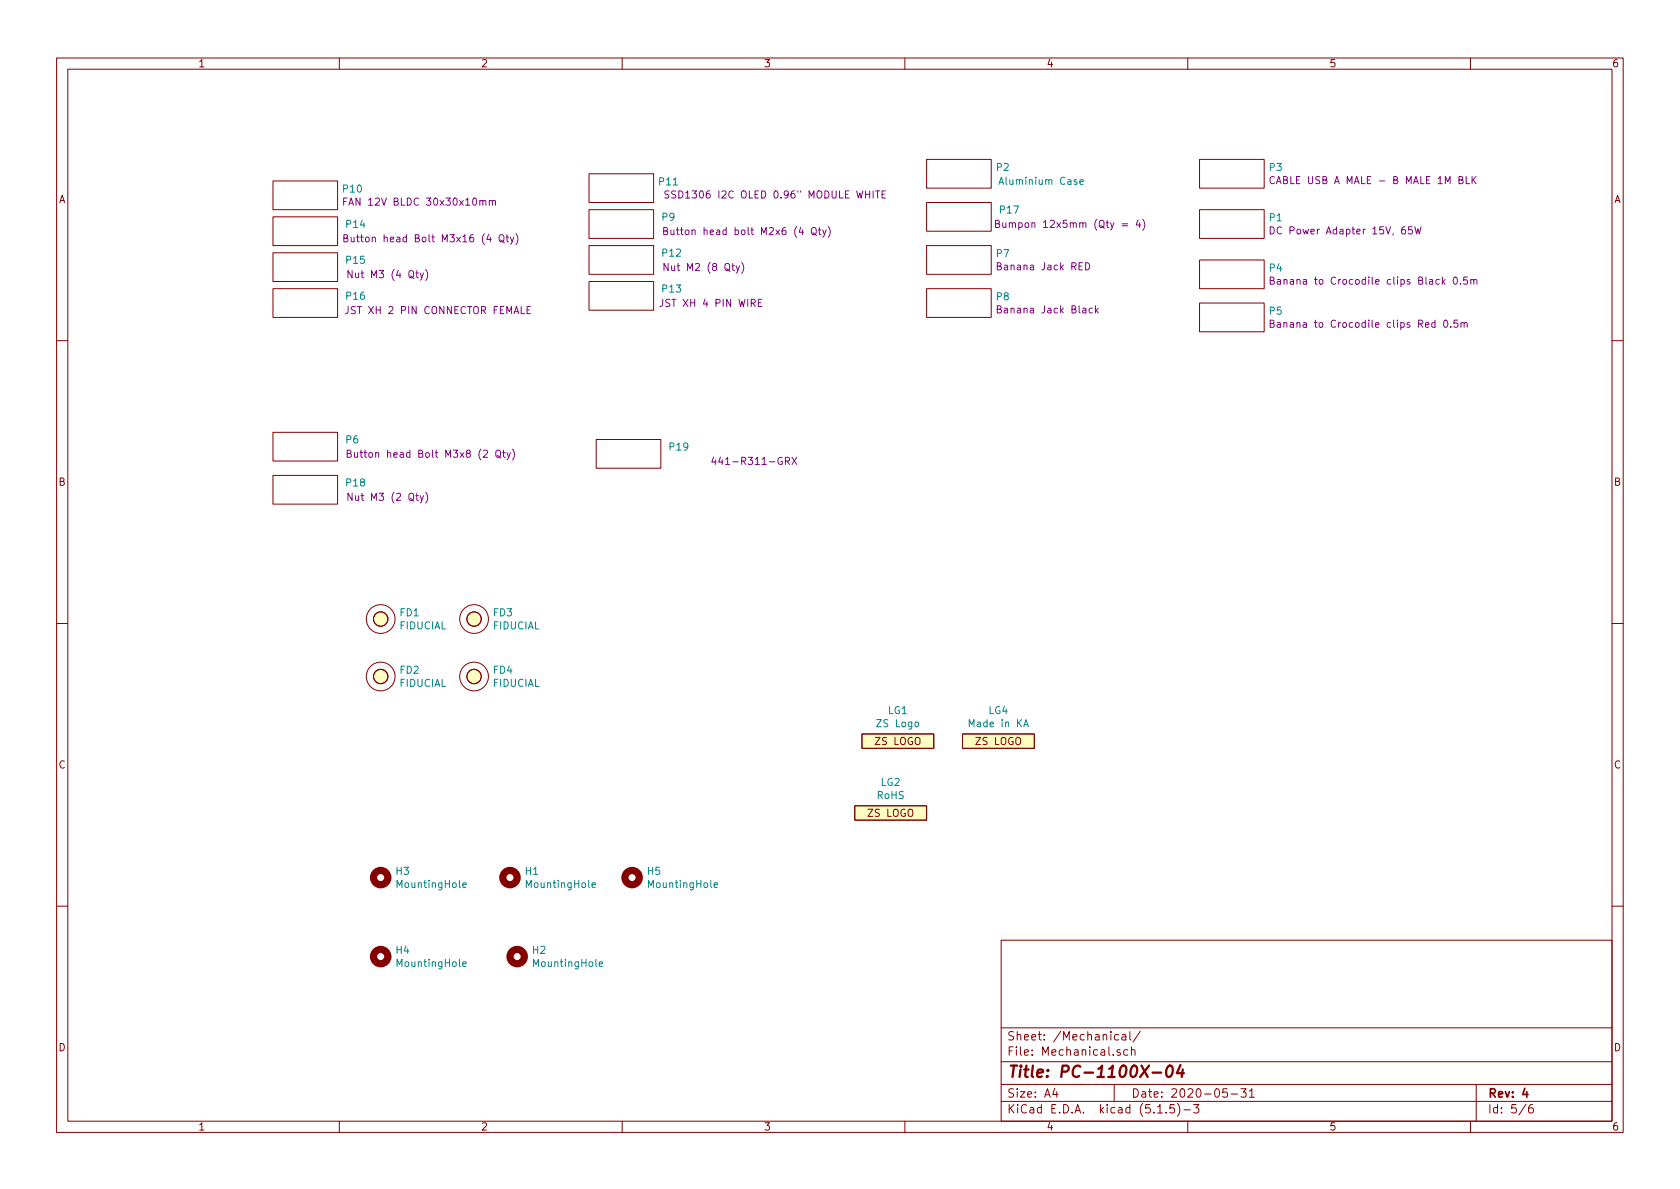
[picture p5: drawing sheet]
<svg xmlns="http://www.w3.org/2000/svg" width="297mm" height="210mm" viewBox="0 0 297 210" stroke-linecap="round" stroke-linejoin="round" font-family="sans-serif">
<g fill="none" stroke="#840000" stroke-width=".18">
<path d="M10 10.3h277v189.9h-277zM12 12.2h273v186.1h-273zM60 10.3v1.9M110 10.3v1.9M160 10.3v1.9M210 10.3v1.9M260 10.3v1.9M48.3 32h11.4v5.1h-11.4zM48.3 38.3h11.4v5.1h-11.4zM104.1 30.7h11.5v5.1h-11.5zM104.1 37.1h11.5v5.1h-11.5zM163.8 28.2h11.5v5.1h-11.5z"/>
<path d="M163.8 35.8h11.5v5.1h-11.5zM212.1 28.2h11.4v5.1h-11.4zM212.1 37.1h11.4v5.1h-11.4zM48.3 51h11.4v5.1h-11.4zM48.3 44.7h11.4v5.1h-11.4zM104.1 49.8h11.5v5.1h-11.5zM104.1 43.4h11.5v5.1h-11.5zM163.8 43.4h11.5v5.1h-11.5zM163.8 51h11.5v5.1h-11.5zM212.1 46h11.4v5h-11.4zM212.1 53.6h11.4v5.1h-11.4zM10 60.2h2"/>
<path d="M48.3 76.4h11.4v5.1h-11.4zM105.4 77.7h11.4v5.1h-11.4zM285 60.2h2M48.3 84.1h11.4v5h-11.4zM10 110.3h2M285 110.3h2M152.4 129.8h12.7v2.5h-12.7zM170.2 129.8h12.7v2.5h-12.7zM151.1 142.5h12.7v2.5h-12.7zM10 160.2h2M177 166.3h108v32h-108zM285 160.2h2"/>
<path d="M60 198.3v1.9M110 198.3v1.9M160 198.3v1.9M177 194.8h108M177 191.8h108M177 187.8h108M177 181.8h108M186.5 192.5l-.4 1h1M186.8 193v1M197 191.8v3M197.8 183l-.5-.1-.2 .3 .1 .6h.6M198 185.7l-.3-.1-.2 .2 .1 .2 .4 .2v.3h-.5"/>
<path d="M198.4 183h.6l.1 .9M199.1 183.3l-.5 .1-.3 .2 .3 .3 .5-.1M199.4 185.7l-.4-.1-.3 .3 .1 .6 .2 .1 .4-.1M199.8 182.4v1.3l.2 .2M200.1 185.7l.2-.1 .3 .1 .1 .9M200.1 185.1v1.5M201.6 182.3l-1.3 2M204.7 196.8h.8M206.2 196.7v.1M207.6 195.3h-.7l-.1 .7 .2-.1 .5 .1 .2 .2-.1 .5-.2 .1-.6-.1M208.2 195.1a1.71 1.71 0 0 1 0 2.3M209.3 196.3h1.2"/>
<path d="M210 198.3v1.9M211 195.3h1l-.5 .6 .4 .1v.7l-.2 .1-.7-.1M217 192.5h-.7l-.1 .7 .2-.1 .5 .1 .1 .2v.5l-.2 .1-.6-.1M217.7 193.5h1.1M219.4 192.5h.9l-.5 .6 .5 .1v.7l-.3 .1-.6-.1M220.9 193l.4-.5v1.5M220.9 194h.9M260 198.3v1.9M261 191.8v6.5M269.8 195.2l-1.2 2M271 195.3a.62 .62 0 0 0-.7 .7v.7l.3 .1 .4-.1 .1-.5-.1-.2-.4-.1-.3 .3"/>
<circle cx="67.3" cy="109.5" r="2.54"/>
<circle cx="67.3" cy="119.6" r="2.54"/>
<circle cx="67.3" cy="119.6" r="1.27"/>
<circle cx="67.3" cy="109.5" r="1.27"/>
<circle cx="83.8" cy="109.5" r="2.54"/>
<circle cx="83.8" cy="119.6" r="2.54"/>
<circle cx="83.8" cy="119.6" r="1.27"/>
<circle cx="83.8" cy="109.5" r="1.27"/>
</g>
<path d="M269.6 192.5l-.4 1h1M270 193v1" fill="none" stroke="#840000" stroke-width=".3"/>
<path d="M203.8 189.7h1.5M206.5 188.6a.44 .44 0 0 1 .5-.2 .44 .44 0 0 1 .3 .4 1.15 1.15 0 0 1-.7 1.6l-.2-.1a1.5 1.5 0 0 1 .1-1.7zM208.7 188.3l-.6 1.5h1.2M209.1 189.1l-.2 1.3" fill="none" stroke="#840000" stroke-width=".41"/>
<g fill="none" stroke="#840084" stroke-width=".18">
<path d="M60.8 35.6h.4M61.4 35h-.6v1.3M86.5 35.6l.2-.1h.3l.1 .8M86.5 35.5v.8M87.1 35.6l.1-.1h.4v.8M118.3 33.8h-.5l-.2 .1 .1 .4 .5 .2 .1 .3-.3 .2h-.4M154.8 33.8h.7M155.2 33.8v1.2M156 34.4h.4M156.5 33.8h-.5v1.2h.5M176 39.6l.6-.1 .1-.2-.1-.2-.6-.1v1.2h.5l.2-.1 .1-.3-.3-.2M177.3 39.4l.1 .8h.3l.2-.1"/>
<path d="M201.2 38.9l-.3 .9h.8M201.5 39.4v.8M202 38.8a1.4 1.4 0 0 1 0 1.9M225.3 31.3a.51 .51 0 0 0-.6 0 .51 .51 0 0 0-.2 .6 .46 .46 0 0 0 .3 .5 .46 .46 0 0 0 .5 0M225.7 32.5l.4-1.3 .4 1.3M258 31.8h.5l.1-.2v-.3l-.6-.1v1.3h.4l.2-.1 .1-.4-.3-.2M259.2 31.2v1.3h.6M260.3 31.2v1.3M260.5 31.8l.5 .7M261 31.2l-.7 .7M60.8 42.1h.5l.2-.2-.1-.3-.6-.1v1.3h.5l.2-.2v-.3l-.3-.2M61.5 54.2v.9a.39 .39 0 0 1-.4 .4"/>
<path d="M62.1 41.9v.8l.3 .1 .2-.2M62.3 47.8v1.3l-.8-1.3v1.3M74.9 48.3l-.4 1.1-.2 .1M75.3 47.7a1.47 1.47 0 0 1 0 1.9M88.3 41.7l.2-.2a.45 .45 0 0 1 .6 .4v.4l-.2 .4h-.5a.92 .92 0 0 1-.1-1zM88.5 42.5l.7 .4M89.5 41.9h.4M89.6 41.5v1.1l.3 .2M90.2 41.9l.4 .9M90.9 41.9l-.5 1.2-.2 .1M91.2 41.3a1.47 1.47 0 0 1 0 2M93.2 54.8h.4"/>
<path d="M93.8 54.2h-.6v1.3h.6M117.2 52.9v.9l-.2 .3-.3 .1M117.3 40.8h.6l.1-.2v-.2l-.7-.2v1.3h.5l.2-.1 .1-.3-.3-.3M118.1 46.6v1.2l-.7-1.2v1.2M118.6 40.7l.1 .7 .3 .1 .2-.1M130.8 47l-.4 1.2-.3 .1M131.1 46.4a1.47 1.47 0 0 1 0 1.9M134.1 53.5h.4M134.7 52.9h-.6v1.3h.6M143.5 40.4l.3-.2a.45 .45 0 0 1 .5 .5v.4l-.2 .3h-.5a1 1 0 0 1-.1-1zM143.7 41.2l.7 .4M144.7 40.7h.5"/>
<path d="M144.9 40.2v1.1l.3 .2M145.5 40.7l.3 .8M146.1 40.7l-.5 1.1-.1 .1M146.4 40.1a1.47 1.47 0 0 1 0 1.9M176.3 47.1l.6-.1v-.4l-.6-.1v1.2h.5l.3-.2v-.2l-.3-.2M176.3 54.7l.6-.1 .1-.2-.1-.2-.6-.1v1.2h.5l.2-.1 .1-.3-.3-.2M191.9 46.5a.64 .64 0 0 1 .8 .6 .64 .64 0 0 1-.8 .6zM193.1 54.6l-.3-.1-.2 .2 .1 .6h.4M193.7 54.1v1.2M193.8 54.9l.4 .4M194.2 54.5l-.5 .5M224.6 49.6l.5-.1 .2-.2-.1-.2-.6-.1v1.3h.5l.2-.2v-.3l-.3-.2"/>
<path d="M224.6 57.2h.5l.1-.2v-.3l-.6-.1v1.3h.5l.1-.1 .1-.4-.3-.2M224.6 40.1a.64 .64 0 0 1 .7 .6 .64 .64 0 0 1-.7 .7zM225.9 49.5h.5v.8M225.9 57.1h.4l.1 .8M226.4 57.3l-.4 .1-.2 .2 .1 .2h.5M226.4 49.7l-.4 .1-.2 .2 .1 .2h.5M249.7 40.1h-.6l-.1 .6 .2-.1 .4 .1 .1 .5-.2 .2-.5-.2M250.2 40.1l.3 1.3 .2-.9 .3 .9 .3-1.3M255.4 56.7l.1-.1a.67 .67 0 0 1 .5 .6 .67 .67 0 0 1-.5 .7l-.2-.2-.1-.3zM256.5 57.8v.1M257.1 49.1l.2-.1a.67 .67 0 0 1 .4 .6 .67 .67 0 0 1-.4 .7 .83 .83 0 0 1-.2-1.2zM257.7 56.6h-.6l-.1 .6 .3-.1 .4 .1v.6l-.2 .1-.5-.1"/>
<path d="M258.2 50.1v.2M258.3 57.2l.2-.2 .3 .1 .1 .8M258.3 57v.9M258.9 57.2l.2-.2 .3 .1v.8M259.4 49h-.6v.6l.2-.1h.4v.6l-.1 .2-.5-.2M260 49.5l.2-.1 .3 .1 .1 .8M260 49.4v.9M260.6 49.6l.2-.2 .3 .1v.8M87.7 79.8a.45 .45 0 0 1 .7 0 .88 .88 0 0 1-.2 1.1l-.4-.1a1.07 1.07 0 0 1-.1-1zM89 79.6v1.1l.3 .2M90.6 79.4a1.4 1.4 0 0 1 0 2M61.4 80.2h.6l.1-.2-.1-.3-.6-.1v1.3h.5l.2-.2v-.3l-.3-.2"/>
<path d="M62.3 87.2v1.3l-.8-1.3v1.3M62.7 80v.8l.3 .1 .2-.2M74.9 87.6l-.4 1.2-.2 .1M75.3 87a1.47 1.47 0 0 1 0 2M87.9 80.6l.6 .4M88.8 80h.5M89.6 80l.3 .9M90.2 80l-.4 1.2-.2 .1M126.2 80.8l-.3 .9h.7M126.5 81.3v.8M140 80.9l.9 1.2M140.9 80.9l-.9 1.2"/>
</g>
<g fill="none" stroke="#840000" stroke-width="1.3">
<circle cx="67.3" cy="155.2" r="1.27"/>
<circle cx="90.2" cy="155.2" r="1.27"/>
<circle cx="111.8" cy="155.2" r="1.27"/>
<circle cx="67.3" cy="169.2" r="1.27"/>
<circle cx="91.4" cy="169.2" r="1.27"/>
</g>
<path d="M176.6 32.6l.4-1.3 .4 1.3M190.9 32.2l.6-.1v-.3h-.4l-.2 .1 .1 .7h.5M181 128.5l.4-1.3 .4 1.3M181.1 128.2h.6M81.8 156.5l.6-.1v-.2l-.4-.1-.2 .2 .1 .6h.5M104.7 156.5l.6-.1-.1-.2-.3-.1-.2 .2v.6h.5M126.3 156.5l.6-.1-.1-.2-.3-.1-.2 .2v.6h.5M81.8 170.5l.6-.1v-.3h-.4l-.2 .2 .1 .6h.5M105.9 170.5l.7-.1-.1-.3h-.4l-.2 .2 .1 .6h.5" fill="none" stroke="#008484" stroke-width=".18"/>
<g fill="#ffffc2" stroke="#ffffc2" stroke-width=".18">
<path d="M170.2 129.8h12.7v2.5h-12.7z"/>
<path d="M151.1 142.5h12.7v2.5h-12.7z"/>
<path d="M152.4 129.8h12.7v2.5h-12.7z"/>
<circle cx="83.8" cy="119.6" r="1.27"/>
<circle cx="67.3" cy="109.5" r="1.27"/>
<circle cx="67.3" cy="119.6" r="1.27"/>
<circle cx="83.8" cy="109.5" r="1.27"/>
</g>
<text font-size="2.8" fill="#840000" x="178" y="190.5">Title: PC-1100X-04</text>
<g font-size="2.1" fill="#840000">
<text x="178" y="184">Sheet: /Mechanical/</text>
<text x="178" y="186.7">File: Mechanical.sch</text>
<text x="178" y="196.9">KiCad E.D.A. kicad (5.1.5)-3</text>
<text x="178" y="194.1">Size: A4</text>
<text x="200" y="194.1">Date: 2020-05-31</text>
<text x="263" y="194.1">Rev: 4</text>
<text x="263" y="196.9">Id: 5/6</text>
</g>
<g font-size="1.8" fill="#840000">
<text x="35" y="11.9">1</text>
<text x="85" y="11.9">2</text>
<text x="135" y="11.9">3</text>
<text x="185" y="11.9">4</text>
<text x="235" y="11.9">5</text>
<text x="285" y="11.9">6</text>
<text x="10.4" y="35.9">A</text>
<text x="285.4" y="35.9">A</text>
<text x="10.4" y="85.9">B</text>
<text x="285.4" y="85.9">B</text>
<text x="154.8" y="131.7">ZS LOGO</text>
<text x="172.6" y="131.7">ZS LOGO</text>
<text x="10.4" y="135.9">C</text>
<text x="285.4" y="135.9">C</text>
<text x="153.5" y="144.4">ZS LOGO</text>
<text x="10.4" y="185.9">D</text>
<text x="285.4" y="185.9">D</text>
<text x="35" y="199.9">1</text>
<text x="85" y="199.9">2</text>
<text x="135" y="199.9">3</text>
<text x="185" y="199.9">4</text>
<text x="235" y="199.9">5</text>
<text x="285" y="199.9">6</text>
</g>
<g font-size="1.8" fill="#008484">
<text x="60.7" y="34.1">P10</text>
<text x="116.6" y="32.8">P11</text>
<text x="176.2" y="30.2">P2</text>
<text x="177.2" y="32.7">Aluminium Case</text>
<text x="224.5" y="30.2">P3</text>
<text x="61.3" y="40.3">P14</text>
<text x="117.1" y="39">P9</text>
<text x="176.9" y="37.8">P17</text>
<text x="224.5" y="39.1">P1</text>
<text x="61.3" y="46.7">P15</text>
<text x="117.2" y="45.4">P12</text>
<text x="176.2" y="45.5">P7</text>
<text x="61.3" y="53">P16</text>
<text x="117.2" y="51.7">P13</text>
<text x="176.2" y="53.1">P8</text>
<text x="224.5" y="48">P4</text>
<text x="224.5" y="55.6">P5</text>
<text x="61.2" y="78.4">P6</text>
<text x="118.4" y="79.7">P19</text>
<text x="61.3" y="86">P18</text>
<text x="70.7" y="111.3">FIDUCIAL</text>
<text x="70.7" y="109">FD1</text>
<text x="87.2" y="111.3">FIDUCIAL</text>
<text x="87.2" y="109">FD3</text>
<text x="70.7" y="119.1">FD2</text>
<text x="87.2" y="119.1">FD4</text>
<text x="70.7" y="121.5">FIDUCIAL</text>
<text x="87.2" y="121.5">FIDUCIAL</text>
<text x="155.2" y="128.6">ZS Logo</text>
<text x="157" y="126.3">LG1</text>
<text x="171.7" y="128.6">Made in KA</text>
<text x="174.8" y="126.3">LG4</text>
<text x="155.1" y="141.3">RoHS</text>
<text x="155.8" y="139">LG2</text>
<text x="70.1" y="154.7">H3</text>
<text x="92.9" y="154.7">H1</text>
<text x="114.5" y="154.7">H5</text>
<text x="70.4" y="157">MountingHole</text>
<text x="93.3" y="157">MountingHole</text>
<text x="114.9" y="157">MountingHole</text>
<text x="70.1" y="168.7">H4</text>
<text x="70.4" y="171">MountingHole</text>
<text x="94.2" y="168.7">H2</text>
<text x="94.5" y="171">MountingHole</text>
</g>
<g font-size="1.8" fill="#840084">
<text x="119.2" y="35.1">SSD1306 I2C OLED 0.96&quot; MODULE WHITE</text>
<text x="226.3" y="32.6">CABLE USB A MALE - B MALE 1M BLK</text>
<text x="62.1" y="36.4">FAN 12V BLDC 30x30x10mm</text>
<text x="119.6" y="41.6">Button head bolt M2x6 (4 Qty)</text>
<text x="178.1" y="40.3">Bumpon 12x5mm (Qty = 4)</text>
<text x="226" y="41.4">DC Power Adapter 15V, 65W</text>
<text x="63.1" y="42.8">Button head Bolt M3x16 (4 Qty)</text>
<text x="118.5" y="47.9">Nut M2 (8 Qty)</text>
<text x="177" y="47.8">Banana Jack RED</text>
<text x="62.6" y="49.2">Nut M3 (4 Qty)</text>
<text x="227.2" y="50.3">Banana to Crocodile clips Black 0.5m</text>
<text x="62.1" y="55.5">JST XH 2 PIN CONNECTOR FEMALE</text>
<text x="117.6" y="54.3">JST XH 4 PIN WIRE</text>
<text x="177.2" y="55.4">Banana Jack Black</text>
<text x="227" y="58">Banana to Crocodile clips Red 0.5m</text>
<text x="63.6" y="80.9">Button head Bolt M3x8 (2 Qty)</text>
<text x="127.3" y="82.2">441-R311-GRX</text>
<text x="62.6" y="88.6">Nut M3 (2 Qty)</text>
</g>
</svg>
